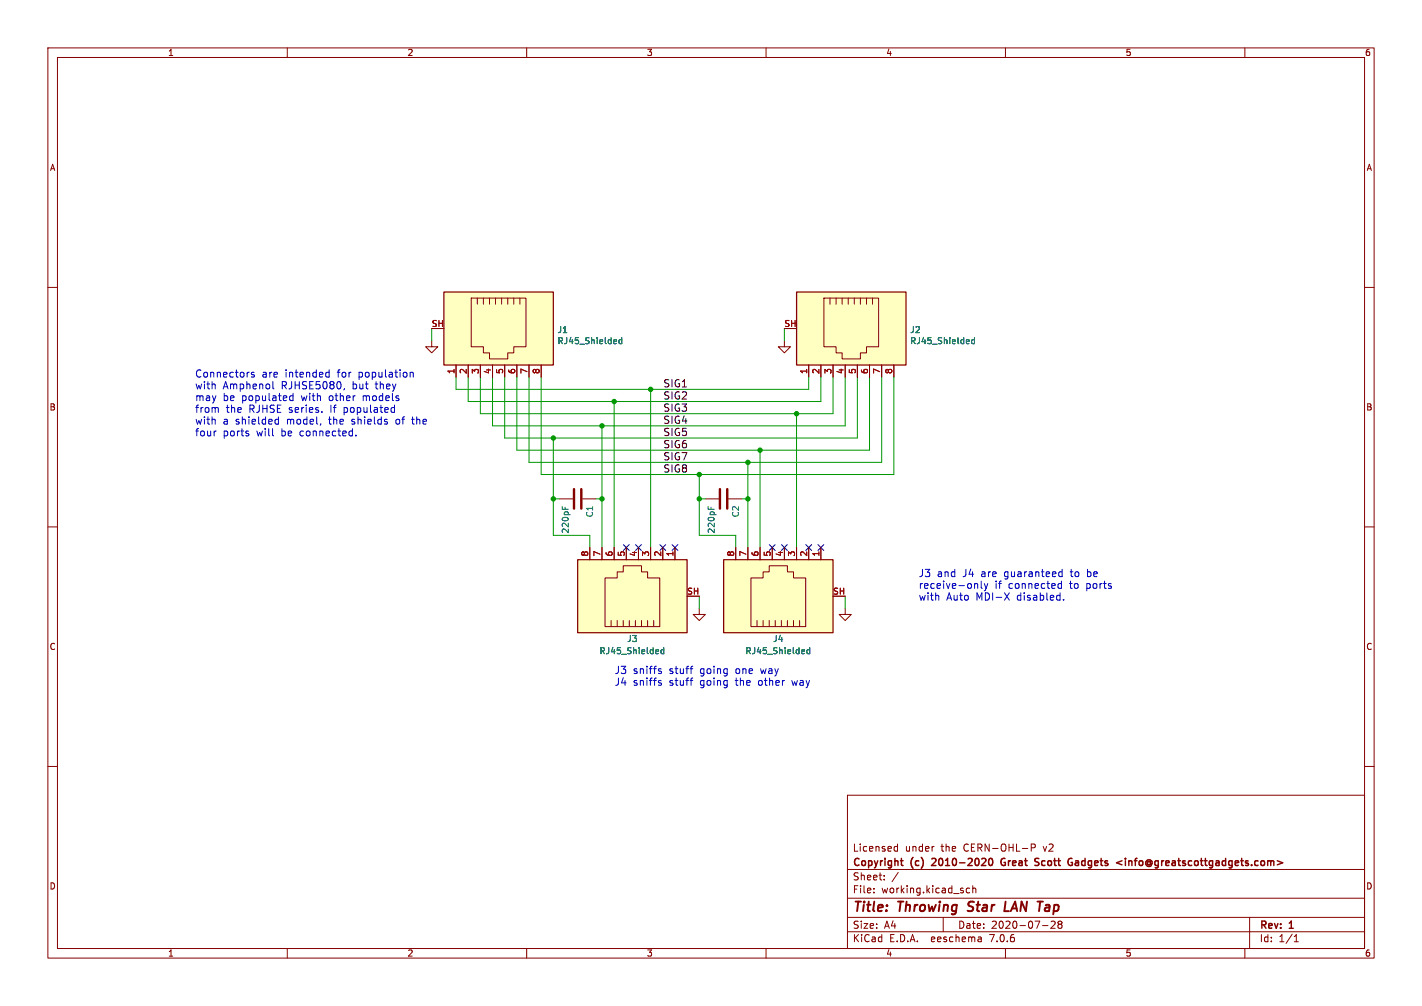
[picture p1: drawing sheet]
(kicad_sch (version 20230121) (generator eeschema)

 (paper "A4")

 (title_block
  (title "Throwing Star LAN Tap")
  (date "2020-07-28")
  (rev "1")
  (company "Copyright (c) 2010-2020 Great Scott Gadgets <info@greatscottgadgets.com>")
  (comment 1 "Licensed under the CERN-OHL-P v2"))

 (lib_symbols
  (symbol "Connector:RJ45_Shielded" (pin_names (offset 1.016)) (in_bom yes) (on_board yes)
   (property "Reference" "J" (at -5.08 13.97 0) (effects (font (size 1.27 1.27)) (justify right)))
   (property "Value" "RJ45_Shielded" (at 2.54 13.97 0) (effects (font (size 1.27 1.27)) (justify left)))
   (property "Footprint" "" (at 0 0.635 90) (effects (font (size 1.27 1.27)) hide))
   (property "Datasheet" "~" (at 0 0.635 90) (effects (font (size 1.27 1.27)) hide))
   (symbol "RJ45_Shielded_0_1"
    (polyline (pts (xy -5.08 4.445) (xy -6.35 4.445)) (stroke (width 0) (type default)) (fill (type none)))
    (polyline (pts (xy -5.08 5.715) (xy -6.35 5.715)) (stroke (width 0) (type default)) (fill (type none)))
    (polyline (pts (xy -6.35 -3.175) (xy -5.08 -3.175) (xy -5.08 -3.175)) (stroke (width 0) (type default)) (fill (type none)))
    (polyline (pts (xy -6.35 -1.905) (xy -5.08 -1.905) (xy -5.08 -1.905)) (stroke (width 0) (type default)) (fill (type none)))
    (polyline (pts (xy -6.35 -0.635) (xy -5.08 -0.635) (xy -5.08 -0.635)) (stroke (width 0) (type default)) (fill (type none)))
    (polyline (pts (xy -6.35 0.635) (xy -5.08 0.635) (xy -5.08 0.635)) (stroke (width 0) (type default)) (fill (type none)))
    (polyline (pts (xy -6.35 1.905) (xy -5.08 1.905) (xy -5.08 1.905)) (stroke (width 0) (type default)) (fill (type none)))
    (polyline (pts (xy -5.08 3.175) (xy -6.35 3.175) (xy -6.35 3.175)) (stroke (width 0) (type default)) (fill (type none)))
    (polyline (pts (xy -6.35 -4.445) (xy -6.35 6.985) (xy 3.81 6.985) (xy 3.81 4.445) (xy 5.08 4.445) (xy 5.08 3.175) (xy 6.35 3.175) (xy 6.35 -0.635) (xy 5.08 -0.635) (xy 5.08 -1.905) (xy 3.81 -1.905) (xy 3.81 -4.445) (xy -6.35 -4.445) (xy -6.35 -4.445)) (stroke (width 0) (type default)) (fill (type none)))
    (rectangle (start 7.62 12.7) (end -7.62 -10.16) (stroke (width 0.254) (type default)) (fill (type background))))
   (symbol "RJ45_Shielded_1_1"
    (pin passive line (at 10.16 -7.62 180) (length 2.54) (name "~" (effects (font (size 1.27 1.27)))) (number "1" (effects (font (size 1.27 1.27)))))
    (pin passive line (at 10.16 -5.08 180) (length 2.54) (name "~" (effects (font (size 1.27 1.27)))) (number "2" (effects (font (size 1.27 1.27)))))
    (pin passive line (at 10.16 -2.54 180) (length 2.54) (name "~" (effects (font (size 1.27 1.27)))) (number "3" (effects (font (size 1.27 1.27)))))
    (pin passive line (at 10.16 0 180) (length 2.54) (name "~" (effects (font (size 1.27 1.27)))) (number "4" (effects (font (size 1.27 1.27)))))
    (pin passive line (at 10.16 2.54 180) (length 2.54) (name "~" (effects (font (size 1.27 1.27)))) (number "5" (effects (font (size 1.27 1.27)))))
    (pin passive line (at 10.16 5.08 180) (length 2.54) (name "~" (effects (font (size 1.27 1.27)))) (number "6" (effects (font (size 1.27 1.27)))))
    (pin passive line (at 10.16 7.62 180) (length 2.54) (name "~" (effects (font (size 1.27 1.27)))) (number "7" (effects (font (size 1.27 1.27)))))
    (pin passive line (at 10.16 10.16 180) (length 2.54) (name "~" (effects (font (size 1.27 1.27)))) (number "8" (effects (font (size 1.27 1.27)))))
    (pin passive line (at 0 -12.7 90) (length 2.54) (name "~" (effects (font (size 1.27 1.27)))) (number "SH" (effects (font (size 1.27 1.27)))))))
  (symbol "Device:C" (pin_numbers hide) (pin_names (offset 0.254)) (in_bom yes) (on_board yes)
   (property "Reference" "C" (at 0.635 2.54 0) (effects (font (size 1.27 1.27)) (justify left)))
   (property "Value" "C" (at 0.635 -2.54 0) (effects (font (size 1.27 1.27)) (justify left)))
   (property "Footprint" "" (at 0.9652 -3.81 0) (effects (font (size 1.27 1.27)) hide))
   (property "Datasheet" "~" (at 0 0 0) (effects (font (size 1.27 1.27)) hide))
   (symbol "C_0_1"
    (polyline (pts (xy -2.032 -0.762) (xy 2.032 -0.762)) (stroke (width 0.508) (type default)) (fill (type none)))
    (polyline (pts (xy -2.032 0.762) (xy 2.032 0.762)) (stroke (width 0.508) (type default)) (fill (type none))))
   (symbol "C_1_1"
    (pin passive line (at 0 3.81 270) (length 2.794) (name "~" (effects (font (size 1.27 1.27)))) (number "1" (effects (font (size 1.27 1.27)))))
    (pin passive line (at 0 -3.81 90) (length 2.794) (name "~" (effects (font (size 1.27 1.27)))) (number "2" (effects (font (size 1.27 1.27)))))))
  (symbol "power:GND" (power) (pin_names (offset 0)) (in_bom yes) (on_board yes)
   (property "Reference" "#PWR" (at 0 -6.35 0) (effects (font (size 1.27 1.27)) hide))
   (property "Value" "GND" (at 0 -3.81 0) (effects (font (size 1.27 1.27))))
   (property "Footprint" "" (at 0 0 0) (effects (font (size 1.27 1.27)) hide))
   (property "Datasheet" "" (at 0 0 0) (effects (font (size 1.27 1.27)) hide))
   (symbol "GND_0_1"
    (polyline (pts (xy 0 0) (xy 0 -1.27) (xy 1.27 -1.27) (xy 0 -2.54) (xy -1.27 -1.27) (xy 0 -1.27)) (stroke (width 0) (type default)) (fill (type none))))
   (symbol "GND_1_1"
    (pin power_in line (at 0 0 270) (length 0) hide (name "GND" (effects (font (size 1.27 1.27)))) (number "1" (effects (font (size 1.27 1.27))))))))

 (junction (at 115.57 104.14) (diameter 0) (color 0 0 0 0))
 (junction (at 146.05 104.14) (diameter 0) (color 0 0 0 0))
 (junction (at 158.75 93.98) (diameter 0) (color 0 0 0 0))
 (junction (at 135.89 81.28) (diameter 0) (color 0 0 0 0))
 (junction (at 146.05 99.06) (diameter 0) (color 0 0 0 0))
 (junction (at 115.57 91.44) (diameter 0) (color 0 0 0 0))
 (junction (at 156.21 104.14) (diameter 0) (color 0 0 0 0))
 (junction (at 128.27 83.82) (diameter 0) (color 0 0 0 0))
 (junction (at 125.73 104.14) (diameter 0) (color 0 0 0 0))
 (junction (at 125.73 88.9) (diameter 0) (color 0 0 0 0))
 (junction (at 156.21 96.52) (diameter 0) (color 0 0 0 0))
 (junction (at 166.37 86.36) (diameter 0) (color 0 0 0 0))

 (no_connect (at 171.45 114.3))
 (no_connect (at 161.29 114.3))
 (no_connect (at 138.43 114.3))
 (no_connect (at 130.81 114.3))
 (no_connect (at 140.97 114.3))
 (no_connect (at 163.83 114.3))
 (no_connect (at 133.35 114.3))
 (no_connect (at 168.91 114.3))

 (wire (pts (xy 100.33 86.36) (xy 100.33 78.74)) (stroke (width 0) (type default)))
 (wire (pts (xy 176.53 88.9) (xy 176.53 78.74)) (stroke (width 0) (type default)))
 (wire (pts (xy 113.03 78.74) (xy 113.03 99.06)) (stroke (width 0) (type default)))
 (wire (pts (xy 146.05 99.06) (xy 146.05 104.14)) (stroke (width 0) (type default)))
 (wire (pts (xy 171.45 83.82) (xy 171.45 78.74)) (stroke (width 0) (type default)))
 (wire (pts (xy 146.05 111.76) (xy 153.67 111.76)) (stroke (width 0) (type default)))
 (wire (pts (xy 173.99 78.74) (xy 173.99 86.36)) (stroke (width 0) (type default)))
 (wire (pts (xy 115.57 91.44) (xy 105.41 91.44)) (stroke (width 0) (type default)))
 (wire (pts (xy 153.67 111.76) (xy 153.67 114.3)) (stroke (width 0) (type default)))
 (wire (pts (xy 102.87 78.74) (xy 102.87 88.9)) (stroke (width 0) (type default)))
 (wire (pts (xy 163.83 68.58) (xy 163.83 71.12)) (stroke (width 0) (type default)))
 (wire (pts (xy 123.19 111.76) (xy 115.57 111.76)) (stroke (width 0) (type default)))
 (wire (pts (xy 107.95 78.74) (xy 107.95 93.98)) (stroke (width 0) (type default)))
 (wire (pts (xy 128.27 83.82) (xy 171.45 83.82)) (stroke (width 0) (type default)))
 (wire (pts (xy 113.03 99.06) (xy 146.05 99.06)) (stroke (width 0) (type default)))
 (wire (pts (xy 168.91 81.28) (xy 135.89 81.28)) (stroke (width 0) (type default)))
 (wire (pts (xy 147.32 104.14) (xy 146.05 104.14)) (stroke (width 0) (type default)))
 (wire (pts (xy 166.37 86.36) (xy 100.33 86.36)) (stroke (width 0) (type default)))
 (wire (pts (xy 124.46 104.14) (xy 125.73 104.14)) (stroke (width 0) (type default)))
 (wire (pts (xy 135.89 81.28) (xy 95.25 81.28)) (stroke (width 0) (type default)))
 (wire (pts (xy 105.41 91.44) (xy 105.41 78.74)) (stroke (width 0) (type default)))
 (wire (pts (xy 184.15 96.52) (xy 156.21 96.52)) (stroke (width 0) (type default)))
 (wire (pts (xy 154.94 104.14) (xy 156.21 104.14)) (stroke (width 0) (type default)))
 (wire (pts (xy 156.21 104.14) (xy 156.21 114.3)) (stroke (width 0) (type default)))
 (wire (pts (xy 146.05 99.06) (xy 186.69 99.06)) (stroke (width 0) (type default)))
 (wire (pts (xy 168.91 78.74) (xy 168.91 81.28)) (stroke (width 0) (type default)))
 (wire (pts (xy 97.79 83.82) (xy 128.27 83.82)) (stroke (width 0) (type default)))
 (wire (pts (xy 107.95 93.98) (xy 158.75 93.98)) (stroke (width 0) (type default)))
 (wire (pts (xy 116.84 104.14) (xy 115.57 104.14)) (stroke (width 0) (type default)))
 (wire (pts (xy 115.57 104.14) (xy 115.57 111.76)) (stroke (width 0) (type default)))
 (wire (pts (xy 125.73 104.14) (xy 125.73 114.3)) (stroke (width 0) (type default)))
 (wire (pts (xy 123.19 114.3) (xy 123.19 111.76)) (stroke (width 0) (type default)))
 (wire (pts (xy 125.73 88.9) (xy 125.73 104.14)) (stroke (width 0) (type default)))
 (wire (pts (xy 97.79 78.74) (xy 97.79 83.82)) (stroke (width 0) (type default)))
 (wire (pts (xy 166.37 114.3) (xy 166.37 86.36)) (stroke (width 0) (type default)))
 (wire (pts (xy 95.25 81.28) (xy 95.25 78.74)) (stroke (width 0) (type default)))
 (wire (pts (xy 158.75 93.98) (xy 181.61 93.98)) (stroke (width 0) (type default)))
 (wire (pts (xy 186.69 99.06) (xy 186.69 78.74)) (stroke (width 0) (type default)))
 (wire (pts (xy 128.27 114.3) (xy 128.27 83.82)) (stroke (width 0) (type default)))
 (wire (pts (xy 158.75 114.3) (xy 158.75 93.98)) (stroke (width 0) (type default)))
 (wire (pts (xy 173.99 86.36) (xy 166.37 86.36)) (stroke (width 0) (type default)))
 (wire (pts (xy 115.57 91.44) (xy 115.57 104.14)) (stroke (width 0) (type default)))
 (wire (pts (xy 135.89 114.3) (xy 135.89 81.28)) (stroke (width 0) (type default)))
 (wire (pts (xy 176.53 124.46) (xy 176.53 127)) (stroke (width 0) (type default)))
 (wire (pts (xy 181.61 93.98) (xy 181.61 78.74)) (stroke (width 0) (type default)))
 (wire (pts (xy 156.21 96.52) (xy 156.21 104.14)) (stroke (width 0) (type default)))
 (wire (pts (xy 102.87 88.9) (xy 125.73 88.9)) (stroke (width 0) (type default)))
 (wire (pts (xy 110.49 96.52) (xy 110.49 78.74)) (stroke (width 0) (type default)))
 (wire (pts (xy 156.21 96.52) (xy 110.49 96.52)) (stroke (width 0) (type default)))
 (wire (pts (xy 146.05 127) (xy 146.05 124.46)) (stroke (width 0) (type default)))
 (wire (pts (xy 90.17 68.58) (xy 90.17 71.12)) (stroke (width 0) (type default)))
 (wire (pts (xy 179.07 78.74) (xy 179.07 91.44)) (stroke (width 0) (type default)))
 (wire (pts (xy 146.05 104.14) (xy 146.05 111.76)) (stroke (width 0) (type default)))
 (wire (pts (xy 125.73 88.9) (xy 176.53 88.9)) (stroke (width 0) (type default)))
 (wire (pts (xy 179.07 91.44) (xy 115.57 91.44)) (stroke (width 0) (type default)))
 (wire (pts (xy 184.15 96.52) (xy 184.15 78.74)) (stroke (width 0) (type default)))

 (text "Connectors are intended for population\nwith Amphenol RJHSE5080, but they\nmay be populated with other models\nfrom the RJHSE series. If populated\nwith a shielded model, the shields of the\nfour ports will be connected." (at 40.64 91.44 0) (effects (font (size 1.524 1.524)) (justify left bottom)))
 (text "J3 sniffs stuff going one way\nJ4 sniffs stuff going the other way" (at 128.27 143.51 0) (effects (font (size 1.524 1.524)) (justify left bottom)))
 (text "J3 and J4 are guaranteed to be\nreceive-only if connected to ports\nwith Auto MDI-X disabled." (at 191.77 125.73 0) (effects (font (size 1.524 1.524)) (justify left bottom)))

 (label "SIG4" (at 138.43 88.9 0) (effects (font (size 1.524 1.524)) (justify left bottom)))
 (label "SIG8" (at 138.43 99.06 0) (effects (font (size 1.524 1.524)) (justify left bottom)))
 (label "SIG1" (at 138.43 81.28 0) (effects (font (size 1.524 1.524)) (justify left bottom)))
 (label "SIG7" (at 138.43 96.52 0) (effects (font (size 1.524 1.524)) (justify left bottom)))
 (label "SIG3" (at 138.43 86.36 0) (effects (font (size 1.524 1.524)) (justify left bottom)))
 (label "SIG5" (at 138.43 91.44 0) (effects (font (size 1.524 1.524)) (justify left bottom)))
 (label "SIG2" (at 138.43 83.82 0) (effects (font (size 1.524 1.524)) (justify left bottom)))
 (label "SIG6" (at 138.43 93.98 0) (effects (font (size 1.524 1.524)) (justify left bottom)))

 (symbol (lib_id "Device:C") (at 120.65 104.14 270) (unit 1) (in_bom yes) (on_board yes) (dnp no)
  (property "Reference" "C1" (at 123.19 105.41 0) (effects (font (size 1.27 1.27)) (justify left)))
  (property "Value" "220pF" (at 118.11 105.41 0) (effects (font (size 1.27 1.27)) (justify left)))
  (property "Footprint" "Capacitor_THT:C_Disc_D5.0mm_W2.5mm_P2.50mm" (at 120.65 104.14 0) (effects (font (size 1.27 1.27)) hide))
  (property "Datasheet" "" (at 120.65 104.14 0) (effects (font (size 1.27 1.27)) hide))
  (property "Manufacturer" "KEMET" (at 120.65 104.14 0) (effects (font (size 1.27 1.27)) hide))
  (property "Part Number" "C315C221K1G5TA" (at 120.65 104.14 0) (effects (font (size 1.27 1.27)) hide))
  (property "Description" "220pF ±10% 100V Ceramic Capacitor C0G, NP0 Radial" (at 120.65 104.14 0) (effects (font (size 1.27 1.27)) hide)) (pin "1") (pin "2"))

 (symbol (lib_id "Device:C") (at 151.13 104.14 270) (unit 1) (in_bom yes) (on_board yes) (dnp no)
  (property "Reference" "C2" (at 153.67 105.41 0) (effects (font (size 1.27 1.27)) (justify left)))
  (property "Value" "220pF" (at 148.59 105.41 0) (effects (font (size 1.27 1.27)) (justify left)))
  (property "Footprint" "Capacitor_THT:C_Disc_D5.0mm_W2.5mm_P2.50mm" (at 151.13 104.14 0) (effects (font (size 1.27 1.27)) hide))
  (property "Datasheet" "" (at 151.13 104.14 0) (effects (font (size 1.27 1.27)) hide))
  (property "Manufacturer" "KEMET" (at 151.13 104.14 0) (effects (font (size 1.27 1.27)) hide))
  (property "Part Number" "C315C221K1G5TA" (at 151.13 104.14 0) (effects (font (size 1.27 1.27)) hide))
  (property "Description" "220pF ±10% 100V Ceramic Capacitor C0G, NP0 Radial" (at 151.13 104.14 0) (effects (font (size 1.27 1.27)) hide)) (pin "1") (pin "2"))

 (symbol (lib_id "power:GND") (at 90.17 71.12 0) (unit 1) (in_bom yes) (on_board yes) (dnp no)
  (property "Reference" "#PWR04" (at 90.17 71.12 0) (effects (font (size 0.762 0.762)) hide))
  (property "Value" "GND" (at 90.17 72.898 0) (effects (font (size 0.762 0.762)) hide))
  (property "Footprint" "" (at 90.17 71.12 0) (effects (font (size 1.27 1.27)) hide))
  (property "Datasheet" "" (at 90.17 71.12 0) (effects (font (size 1.27 1.27)) hide)) (pin "1"))

 (symbol (lib_id "power:GND") (at 163.83 71.12 0) (unit 1) (in_bom yes) (on_board yes) (dnp no)
  (property "Reference" "#PWR03" (at 163.83 71.12 0) (effects (font (size 0.762 0.762)) hide))
  (property "Value" "GND" (at 163.83 72.898 0) (effects (font (size 0.762 0.762)) hide))
  (property "Footprint" "" (at 163.83 71.12 0) (effects (font (size 1.27 1.27)) hide))
  (property "Datasheet" "" (at 163.83 71.12 0) (effects (font (size 1.27 1.27)) hide)) (pin "1"))

 (symbol (lib_id "power:GND") (at 176.53 127 0) (unit 1) (in_bom yes) (on_board yes) (dnp no)
  (property "Reference" "#PWR02" (at 176.53 127 0) (effects (font (size 0.762 0.762)) hide))
  (property "Value" "GND" (at 176.53 128.778 0) (effects (font (size 0.762 0.762)) hide))
  (property "Footprint" "" (at 176.53 127 0) (effects (font (size 1.27 1.27)) hide))
  (property "Datasheet" "" (at 176.53 127 0) (effects (font (size 1.27 1.27)) hide)) (pin "1"))

 (symbol (lib_id "power:GND") (at 146.05 127 0) (unit 1) (in_bom yes) (on_board yes) (dnp no)
  (property "Reference" "#PWR01" (at 146.05 127 0) (effects (font (size 0.762 0.762)) hide))
  (property "Value" "GND" (at 146.05 128.778 0) (effects (font (size 0.762 0.762)) hide))
  (property "Footprint" "" (at 146.05 127 0) (effects (font (size 1.27 1.27)) hide))
  (property "Datasheet" "" (at 146.05 127 0) (effects (font (size 1.27 1.27)) hide)) (pin "1"))

 (symbol (lib_id "Connector:RJ45_Shielded") (at 102.87 68.58 270) (unit 1) (in_bom yes) (on_board yes) (dnp no)
  (property "Reference" "J1" (at 116.332 68.8594 90) (effects (font (size 1.27 1.27)) (justify left)))
  (property "Value" "RJ45_Shielded" (at 116.332 71.1708 90) (effects (font (size 1.27 1.27)) (justify left)))
  (property "Footprint" "throwing-star:RJ45_Amphenol_RJHSE538X_TSLT" (at 103.505 68.58 90) (effects (font (size 1.27 1.27)) hide))
  (property "Datasheet" "~" (at 103.505 68.58 90) (effects (font (size 1.27 1.27)) hide))
  (property "Manufacturer" "Amphenol" (at 102.87 68.58 90) (effects (font (size 1.27 1.27)) hide))
  (property "Part Number" "RJHSE5080" (at 102.87 68.58 90) (effects (font (size 1.27 1.27)) hide))
  (property "Description" "Jack Modular Connector 8p8c (RJ45, Ethernet) 90° Angle (Right) Unshielded" (at 102.87 68.58 90) (effects (font (size 1.27 1.27)) hide)) (pin "1") (pin "2") (pin "3") (pin "4") (pin "5") (pin "6") (pin "7") (pin "8") (pin "SH"))

 (symbol (lib_id "Connector:RJ45_Shielded") (at 176.53 68.58 270) (unit 1) (in_bom yes) (on_board yes) (dnp no)
  (property "Reference" "J2" (at 189.992 68.8594 90) (effects (font (size 1.27 1.27)) (justify left)))
  (property "Value" "RJ45_Shielded" (at 189.992 71.1708 90) (effects (font (size 1.27 1.27)) (justify left)))
  (property "Footprint" "throwing-star:RJ45_Amphenol_RJHSE538X_TSLT" (at 177.165 68.58 90) (effects (font (size 1.27 1.27)) hide))
  (property "Datasheet" "~" (at 177.165 68.58 90) (effects (font (size 1.27 1.27)) hide))
  (property "Manufacturer" "Amphenol" (at 176.53 68.58 90) (effects (font (size 1.27 1.27)) hide))
  (property "Part Number" "RJHSE5080" (at 176.53 68.58 90) (effects (font (size 1.27 1.27)) hide))
  (property "Description" "Jack Modular Connector 8p8c (RJ45, Ethernet) 90° Angle (Right) Unshielded" (at 176.53 68.58 90) (effects (font (size 1.27 1.27)) hide)) (pin "1") (pin "2") (pin "3") (pin "4") (pin "5") (pin "6") (pin "7") (pin "8") (pin "SH"))

 (symbol (lib_id "Connector:RJ45_Shielded") (at 133.35 124.46 90) (unit 1) (in_bom yes) (on_board yes) (dnp no)
  (property "Reference" "J3" (at 132.08 133.35 90) (effects (font (size 1.27 1.27))))
  (property "Value" "RJ45_Shielded" (at 132.08 135.89 90) (effects (font (size 1.27 1.27))))
  (property "Footprint" "throwing-star:RJ45_Amphenol_RJHSE538X_TSLT" (at 132.715 124.46 90) (effects (font (size 1.27 1.27)) hide))
  (property "Datasheet" "~" (at 132.715 124.46 90) (effects (font (size 1.27 1.27)) hide))
  (property "Manufacturer" "Amphenol" (at 133.35 124.46 90) (effects (font (size 1.27 1.27)) hide))
  (property "Part Number" "RJHSE5080" (at 133.35 124.46 90) (effects (font (size 1.27 1.27)) hide))
  (property "Description" "Jack Modular Connector 8p8c (RJ45, Ethernet) 90° Angle (Right) Unshielded" (at 133.35 124.46 90) (effects (font (size 1.27 1.27)) hide)) (pin "1") (pin "2") (pin "3") (pin "4") (pin "5") (pin "6") (pin "7") (pin "8") (pin "SH"))

 (symbol (lib_id "Connector:RJ45_Shielded") (at 163.83 124.46 90) (unit 1) (in_bom yes) (on_board yes) (dnp no)
  (property "Reference" "J4" (at 162.56 133.35 90) (effects (font (size 1.27 1.27))))
  (property "Value" "RJ45_Shielded" (at 162.56 135.89 90) (effects (font (size 1.27 1.27))))
  (property "Footprint" "throwing-star:RJ45_Amphenol_RJHSE538X_TSLT" (at 163.195 124.46 90) (effects (font (size 1.27 1.27)) hide))
  (property "Datasheet" "~" (at 163.195 124.46 90) (effects (font (size 1.27 1.27)) hide))
  (property "Manufacturer" "Amphenol" (at 163.83 124.46 90) (effects (font (size 1.27 1.27)) hide))
  (property "Part Number" "RJHSE5080" (at 163.83 124.46 90) (effects (font (size 1.27 1.27)) hide))
  (property "Description" "Jack Modular Connector 8p8c (RJ45, Ethernet) 90° Angle (Right) Unshielded" (at 163.83 124.46 90) (effects (font (size 1.27 1.27)) hide)) (pin "1") (pin "2") (pin "3") (pin "4") (pin "5") (pin "6") (pin "7") (pin "8") (pin "SH"))

 (sheet_instances (path "" (page "1"))))
